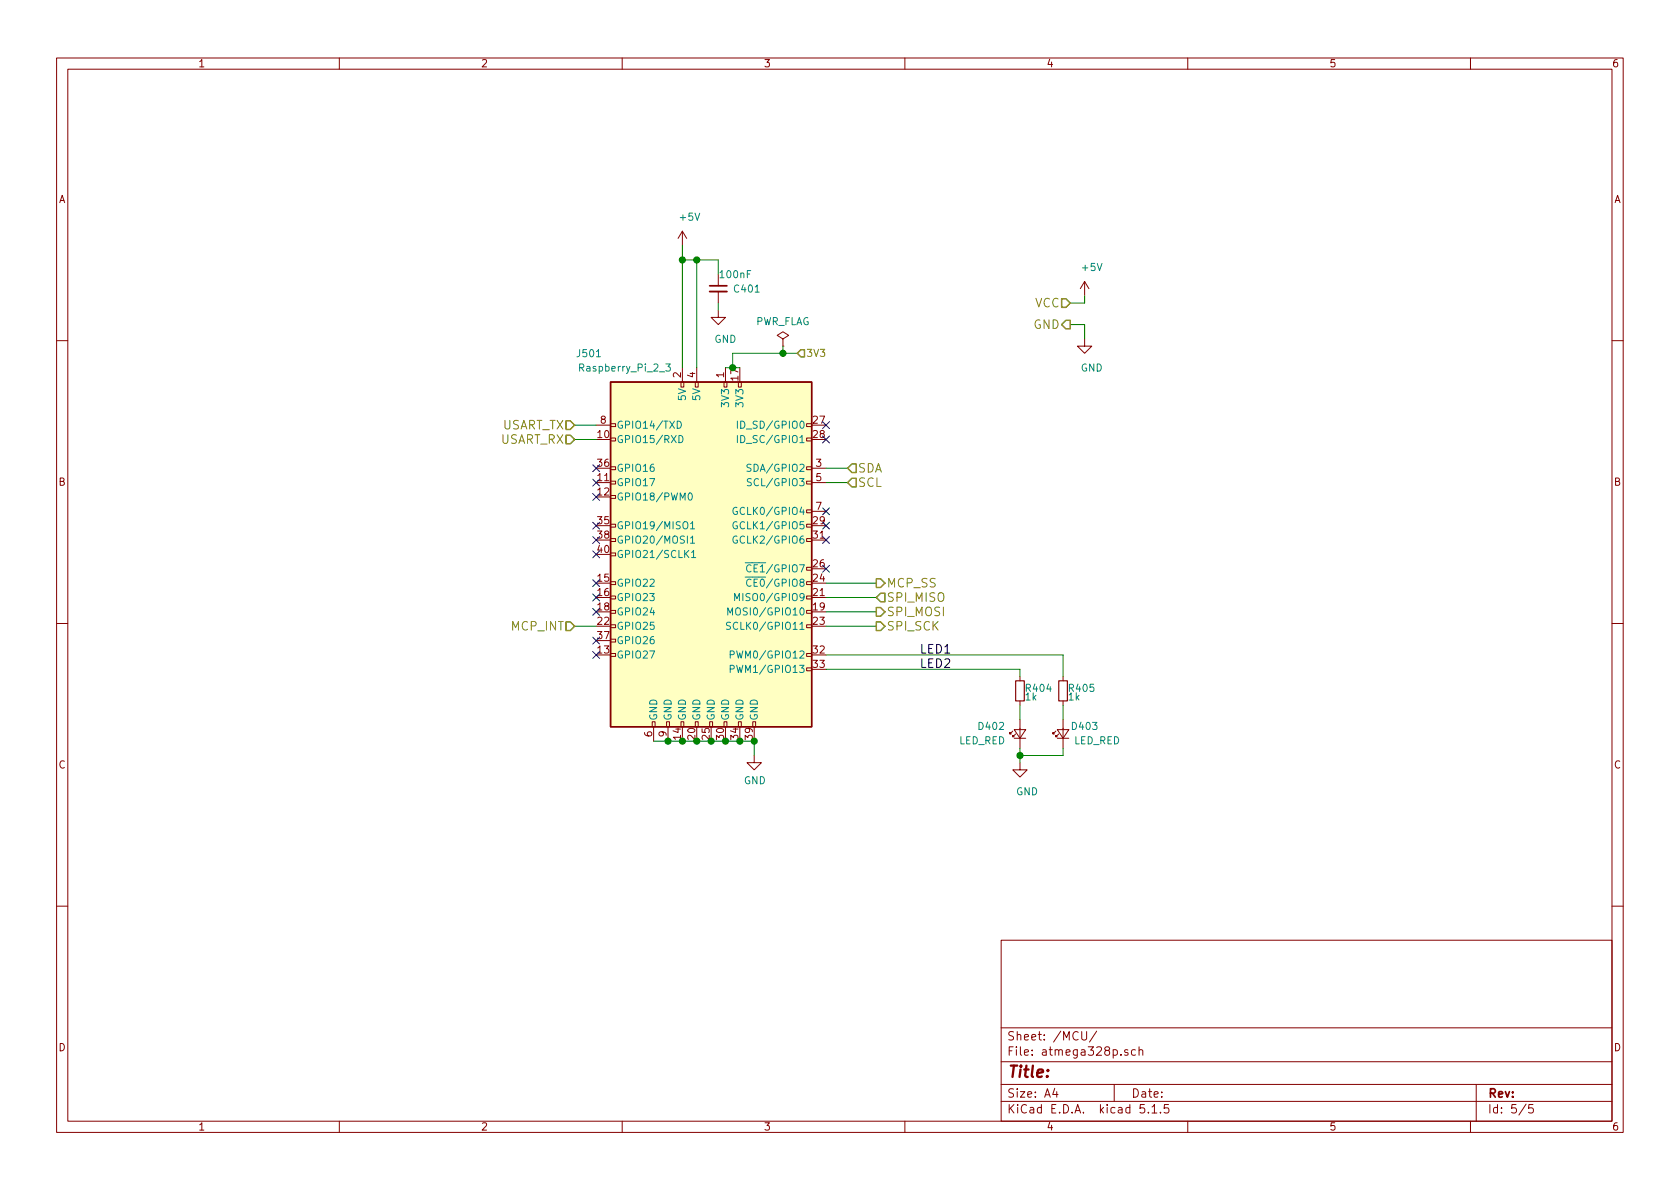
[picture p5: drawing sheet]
EESchema Schematic File Version 4
LIBS:basicsensormodule-cache
EELAYER 29 0
EELAYER END
$Descr A4 11693 8268
encoding utf-8
Sheet 5 5
Title ""
Date ""
Rev ""
Comp ""
Comment1 ""
Comment2 ""
Comment3 ""
Comment4 ""
$EndDescr
$Comp
L Device:LED_Small D402
U 1 1
P 7100 5100
F 0 "D402" V 7150 5200 50  0000 L CNN
F 1 "LED_RED" V 7050 5200 50  0000 L CNN
F 2 "LED_SMD:LED_0805_2012Metric_Pad1.15x1.40mm_HandSolder" V 7100 5100 50  0001 C CNN
F 3 "" V 7100 5100 50  0001 C CNN
	1    7100 5100
	0    -1   -1   0   
$EndComp
Text Label 6400 4650 0    60   ~ 0
LED2
Text HLabel 6100 4350 2    60   Output ~ 0
SPI_SCK
Text HLabel 6100 4150 2    60   Input ~ 0
SPI_MISO
Text HLabel 6100 4250 2    60   Output ~ 0
SPI_MOSI
Text HLabel 6100 4050 2    60   Output ~ 0
MCP_SS
Text HLabel 4000 4350 0    60   Input ~ 0
MCP_INT
Text HLabel 7450 2100 0    60   Input ~ 0
VCC
Text HLabel 7450 2250 0    60   Output ~ 0
GND
$Comp
L Device:R_Small R404
U 1 1
P 7100 4800
F 0 "R404" H 7130 4820 50  0000 L CNN
F 1 "1k" H 7130 4760 50  0000 L CNN
F 2 "Resistor_SMD:R_0805_2012Metric_Pad1.15x1.40mm_HandSolder" H 7100 4800 50  0001 C CNN
F 3 "" H 7100 4800 50  0001 C CNN
	1    7100 4800
	1    0    0    -1  
$EndComp
Text HLabel 5900 3350 2    60   Input ~ 0
SCL
Wire Wire Line
	7100 4650 7100 4700
Wire Wire Line
	7100 5250 7400 5250
Wire Wire Line
	7100 5200 7100 5250
Wire Wire Line
	7100 4900 7100 5000
$Comp
L Device:LED_Small D403
U 1 1
P 7400 5100
F 0 "D403" V 7450 4850 50  0000 L CNN
F 1 "LED_RED" V 7350 4700 50  0000 L CNN
F 2 "LED_SMD:LED_0805_2012Metric_Pad1.15x1.40mm_HandSolder" V 7400 5100 50  0001 C CNN
F 3 "" V 7400 5100 50  0001 C CNN
	1    7400 5100
	0    -1   -1   0   
$EndComp
$Comp
L Device:R_Small R405
U 1 1
P 7400 4800
F 0 "R405" H 7430 4820 50  0000 L CNN
F 1 "1k" H 7430 4760 50  0000 L CNN
F 2 "Resistor_SMD:R_0805_2012Metric_Pad1.15x1.40mm_HandSolder" H 7400 4800 50  0001 C CNN
F 3 "" H 7400 4800 50  0001 C CNN
	1    7400 4800
	1    0    0    -1  
$EndComp
Wire Wire Line
	7400 5200 7400 5250
Wire Wire Line
	7400 4900 7400 5000
Wire Wire Line
	7400 4550 7400 4700
Text Label 6400 4550 0    60   ~ 0
LED1
Wire Wire Line
	7450 2100 7550 2100
Wire Wire Line
	7550 2100 7550 2050
$Comp
L power:GND #PWR0404
U 1 1
P 7550 2350
F 0 "#PWR0404" H 7550 2100 50  0001 C CNN
F 1 "GND" H 7600 2150 50  0000 C CNN
F 2 "" H 7550 2350 50  0001 C CNN
F 3 "" H 7550 2350 50  0001 C CNN
	1    7550 2350
	1    0    0    -1  
$EndComp
Wire Wire Line
	7450 2250 7550 2250
Wire Wire Line
	7550 2250 7550 2350
$Comp
L power:+5V #PWR0401
U 1 1
P 4750 1700
F 0 "#PWR0401" H 4750 1550 50  0001 C CNN
F 1 "+5V" H 4800 1900 50  0000 C CNN
F 2 "" H 4750 1700 50  0001 C CNN
F 3 "" H 4750 1700 50  0001 C CNN
	1    4750 1700
	1    0    0    -1  
$EndComp
$Comp
L power:+5V #PWR0402
U 1 1
P 7550 2050
F 0 "#PWR0402" H 7550 1900 50  0001 C CNN
F 1 "+5V" H 7600 2250 50  0000 C CNN
F 2 "" H 7550 2050 50  0001 C CNN
F 3 "" H 7550 2050 50  0001 C CNN
	1    7550 2050
	1    0    0    -1  
$EndComp
$Comp
L Device:C_Small C401
U 1 1
P 5000 2000
F 0 "C401" H 5100 2000 50  0000 L CNN
F 1 "100nF" H 5000 2100 50  0000 L CNN
F 2 "Capacitor_SMD:C_0805_2012Metric_Pad1.15x1.40mm_HandSolder" H 5000 2000 50  0001 C CNN
F 3 "" H 5000 2000 50  0001 C CNN
	1    5000 2000
	1    0    0    -1  
$EndComp
Wire Wire Line
	4750 1800 4750 1700
$Comp
L power:GND #PWR0403
U 1 1
P 5000 2150
F 0 "#PWR0403" H 5000 1900 50  0001 C CNN
F 1 "GND" H 5050 1950 50  0000 C CNN
F 2 "" H 5000 2150 50  0001 C CNN
F 3 "" H 5000 2150 50  0001 C CNN
	1    5000 2150
	1    0    0    -1  
$EndComp
Text HLabel 5900 3250 2    60   Input ~ 0
SDA
$Comp
L Connector:Raspberry_Pi_2_3 J501
U 1 1
P 4950 3850
F 0 "J501" H 4100 5250 50  0000 C CNN
F 1 "Raspberry_Pi_2_3" H 4350 5150 50  0000 C CNN
F 2 "Connector_PinHeader_2.54mm:PinHeader_2x20_P2.54mm_Vertical" H 4950 3850 50  0001 C CNN
F 3 "https://www.raspberrypi.org/documentation/hardware/raspberrypi/schematics/rpi_SCH_3bplus_1p0_reduced.pdf" H 4950 3850 50  0001 C CNN
	1    4950 3850
	1    0    0    -1  
$EndComp
Wire Wire Line
	4750 2550 4750 1800
Connection ~ 4750 1800
Wire Wire Line
	4850 2550 4850 1800
Connection ~ 4850 1800
Wire Wire Line
	4850 1800 4750 1800
Wire Wire Line
	5000 2150 5000 2100
Wire Wire Line
	5050 2550 5100 2550
Wire Wire Line
	4550 5150 4650 5150
Connection ~ 4650 5150
Wire Wire Line
	4650 5150 4750 5150
Connection ~ 4750 5150
Wire Wire Line
	4750 5150 4850 5150
Connection ~ 4850 5150
Wire Wire Line
	4850 5150 4950 5150
Connection ~ 4950 5150
Wire Wire Line
	4950 5150 5050 5150
Connection ~ 5050 5150
Wire Wire Line
	5050 5150 5150 5150
Connection ~ 5150 5150
Wire Wire Line
	5150 5150 5250 5150
$Comp
L power:GND #PWR0501
U 1 1
P 5250 5250
F 0 "#PWR0501" H 5250 5000 50  0001 C CNN
F 1 "GND" H 5255 5077 50  0000 C CNN
F 2 "" H 5250 5250 50  0001 C CNN
F 3 "" H 5250 5250 50  0001 C CNN
	1    5250 5250
	1    0    0    -1  
$EndComp
Wire Wire Line
	5250 5250 5250 5150
Wire Wire Line
	5900 3250 5750 3250
Wire Wire Line
	5750 3350 5900 3350
Wire Wire Line
	6100 4150 5750 4150
Wire Wire Line
	6100 4250 5750 4250
Wire Wire Line
	5750 4350 6100 4350
Wire Wire Line
	6100 4050 5750 4050
Wire Wire Line
	4150 4350 4000 4350
Wire Wire Line
	4000 2950 4150 2950
Wire Wire Line
	4000 3050 4150 3050
Wire Wire Line
	5750 4550 7400 4550
Wire Wire Line
	5750 4650 7100 4650
Text HLabel 5550 2450 2    50   Input ~ 0
3V3
Wire Wire Line
	5550 2450 5450 2450
Wire Wire Line
	5100 2450 5100 2550
Connection ~ 5100 2550
Wire Wire Line
	5100 2550 5150 2550
NoConn ~ 4150 4550
NoConn ~ 4150 4450
NoConn ~ 4150 4150
NoConn ~ 4150 4050
NoConn ~ 4150 4250
NoConn ~ 4150 3750
NoConn ~ 4150 3850
NoConn ~ 4150 3650
NoConn ~ 4150 3450
NoConn ~ 4150 3350
NoConn ~ 4150 3250
NoConn ~ 5750 3050
NoConn ~ 5750 2950
NoConn ~ 5750 3550
NoConn ~ 5750 3650
NoConn ~ 5750 3750
NoConn ~ 5750 3950
$Comp
L power:PWR_FLAG #FLG0101
U 1 1
P 5450 2400
F 0 "#FLG0101" H 5450 2475 50  0001 C CNN
F 1 "PWR_FLAG" H 5450 2573 50  0000 C CNN
F 2 "" H 5450 2400 50  0001 C CNN
F 3 "~" H 5450 2400 50  0001 C CNN
	1    5450 2400
	1    0    0    -1  
$EndComp
Wire Wire Line
	5450 2400 5450 2450
Connection ~ 5450 2450
Wire Wire Line
	5450 2450 5100 2450
Wire Wire Line
	4850 1800 5000 1800
Wire Wire Line
	5000 1900 5000 1800
$Comp
L power:GND #PWR0412
U 1 1
P 7100 5300
F 0 "#PWR0412" H 7100 5050 50  0001 C CNN
F 1 "GND" H 7150 5100 50  0000 C CNN
F 2 "" H 7100 5300 50  0001 C CNN
F 3 "" H 7100 5300 50  0001 C CNN
	1    7100 5300
	1    0    0    -1  
$EndComp
Wire Wire Line
	7100 5250 7100 5300
Connection ~ 7100 5250
Text HLabel 4000 2950 0    60   Input ~ 0
USART_TX
Text HLabel 4000 3050 0    60   Input ~ 0
USART_RX
Connection ~ 5250 5150
$EndSCHEMATC
